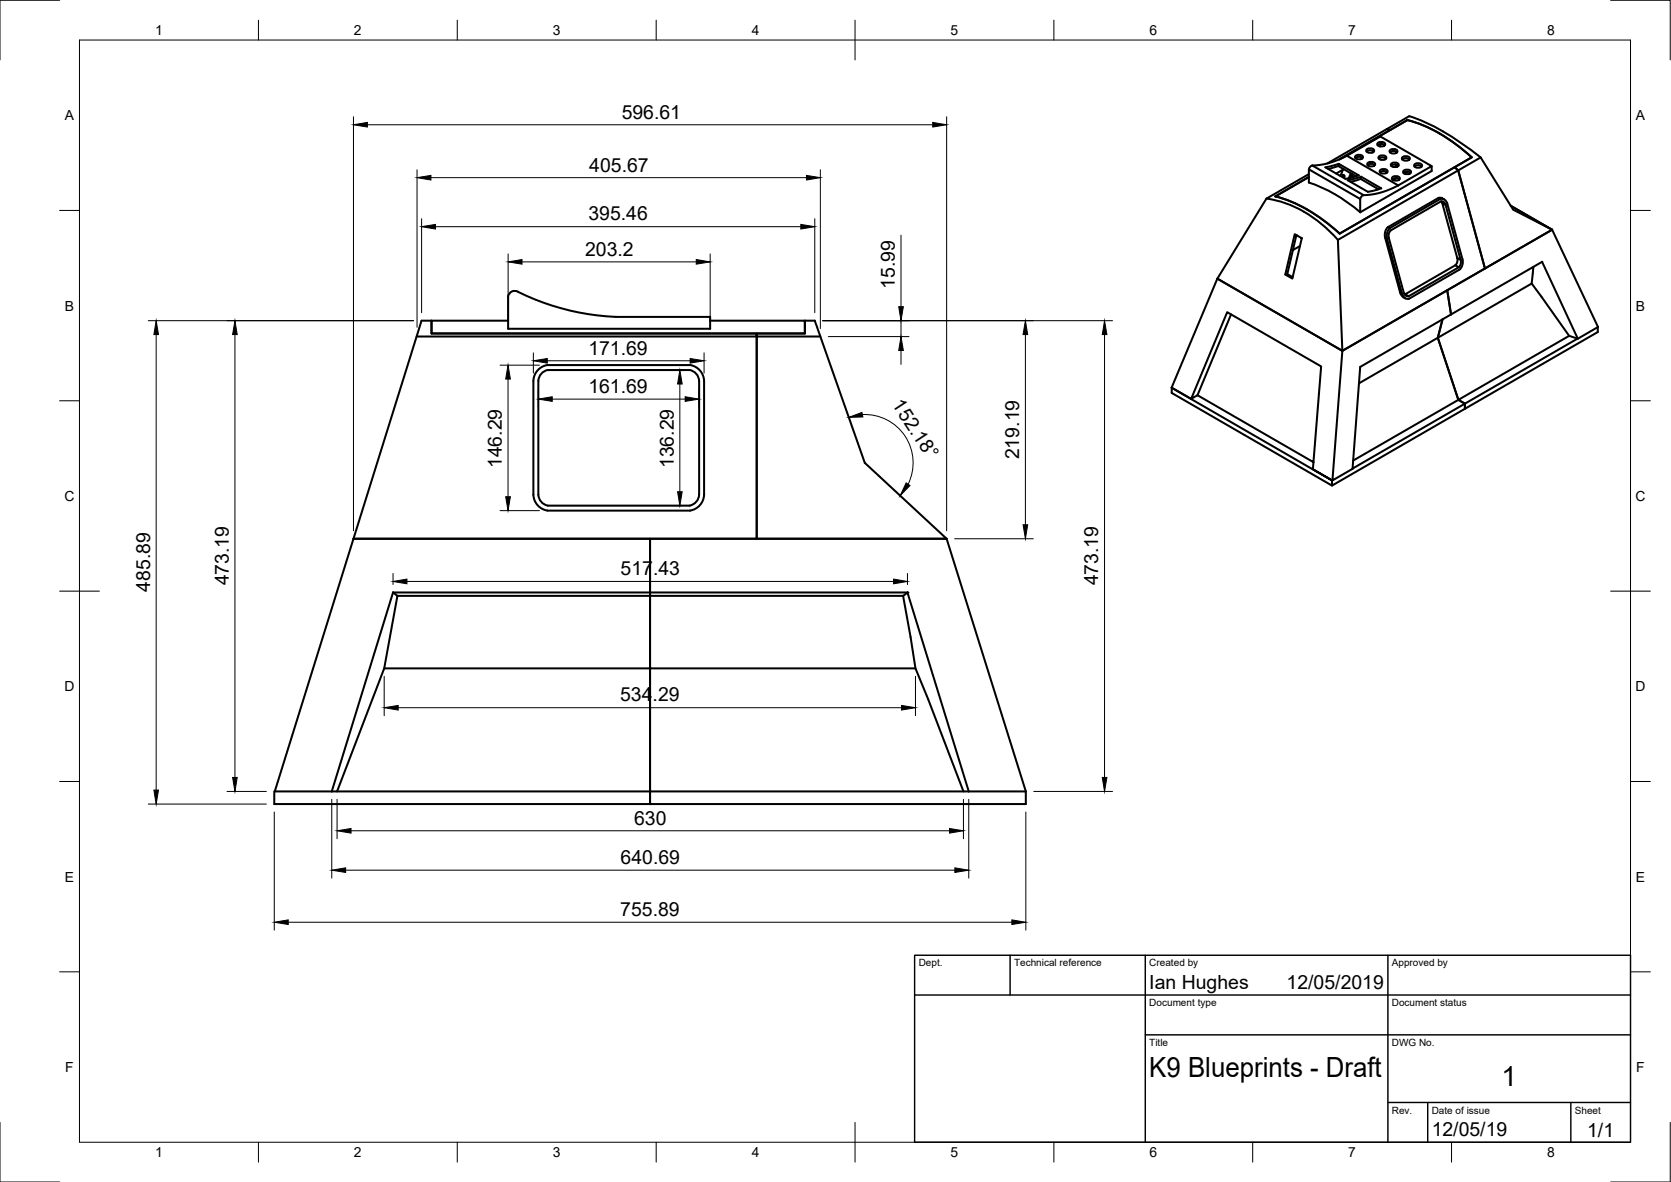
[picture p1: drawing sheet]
<svg xmlns="http://www.w3.org/2000/svg" width="420mm" height="297mm" viewBox="0 0 420 297" stroke-linecap="round" stroke-linejoin="round" font-family="sans-serif">
<!-- layer: Visible -->
<g fill="none" stroke="#000" stroke-width=".51">
<path d="M338.7 39.1a19.6 19.6 0 0 1-8.7 2.5M338.7 39.1l8.4-4.8 12.9 7.4-8.4 4.9M338.7 39.1l12.9 7.5M340.8 39.3l.9-.4a.73 .73 0 0 1 .9 .8l-.9 .4a.73 .73 0 0 1-.9-.8zM340.8 39.7a1.41 1.41 0 0 1 1.8 0M343.6 37.6l.9-.3a.73 .73 0 0 1 1 .8l-1 .3a.73 .73 0 0 1-.9-.8zM343.6 38.1a1.41 1.41 0 0 1 1.8 0M345.3 38.2l-.2 .1M346.4 36l.9-.3a.73 .73 0 0 1 .9 .8l-.9 .3a.73 .73 0 0 1-.9-.8zM346.4 36.5a1.41 1.41 0 0 1 1.8 0M346.7 39.4l.9-.4a.73 .73 0 0 1 .9 .8l-.9 .4a.73 .73 0 0 1-.9-.8zM346.7 39.9a1.41 1.41 0 0 1 1.8 0"/>
<path d="M347.1 36.2v.6M348.7 32.5l5.7-3.3a58.7 58.7 0 0 1 17.9 10.4M348.7 32.5l-14.9 8.6M348.7 32.5l.9 .2M349.5 37.8l.9-.4a.73 .73 0 0 1 .9 .8l-.9 .4a.73 .73 0 0 1-.9-.8zM349.5 38.3a1.41 1.41 0 0 1 1.8 0M352.6 39.6l.9-.4a.73 .73 0 0 1 .9 .8l-.9 .4a.73 .73 0 0 1-.9-.8zM353.9 30.2a38.7 38.7 0 0 1 16.1 9.3M370 39.5l-33.2 19.2-4-3.3-4-2.7M370 39.5l-4.2 2.5M318.4 49.9l-12.3 20.1 31.4 18.2-1.1-27.9M318.5 49.9a25.5 25.5 0 0 1 9.4 3.3"/>
<path d="M325.5 58.9l1.8 1-2.3 10.1-1.8-1zM326 59.1l-2.3 9.8-.5 .1M326.2 59.2l-.3 .1M327.9 53.2a34.7 34.7 0 0 1 8.5 7.1M329.1 44.5l-8.4 4.9a30.8 30.8 0 0 1 8.1 3.3M329.1 43.8l-10.7 6.1M330 41.6l12.9 7.5M330 41.6l-.5 .3-.4 .7M333.2 42l3.4-.8 5.1 2.9-3.4 .8zM336.5 41.7l-2.5 .7M336.6 41.2l-.1 .5 4.5 2.6M336.8 40.1l17-9.9z"/>
<path d="M337.7 42.6l-.7 1.6M337.9 42.5l-1.9 1.1M338.9 45.3l3.3-.9 5.1 2.9-3.4 .9zM339.6 43.5l-.4 1.3M339.9 43.7l-.4 1M340.2 43.9l-.3 .7M342.1 45l-2.5 .7M342.2 44.4l-.1 .6 4.5 2.6M342.9 49l-.5 .3-.4 .7M343.8 41l1-.3a.73 .73 0 0 1 .9 .8l-.9 .3a.73 .73 0 0 1-1-.8zM343.9 41.5a1.41 1.41 0 0 1 1.8 0M346.5 47.5l-.6 .3"/>
<path d="M347 42.8l.9-.3a.73 .73 0 0 1 .9 .8l-.9 .3a.73 .73 0 0 1-.9-.8zM347 43.3a1.41 1.41 0 0 1 1.8 0M348.3 59.7l.4 .3 3.8 13.9-.4-.3zM349 57.1l-.7 1.1v1.5M349 57.1l12.7-7.4 .4 .3-12.6 7.3zM349.5 57.3l-.7 1.2v1.5M349.7 57.9l-.4 .6-.1 1.2 3.8 13.9a1.06 1.06 0 0 0 1.2 .8M349.8 41.2l.9-.4a.73 .73 0 0 1 .9 .8l-.9 .4a.73 .73 0 0 1-.9-.8zM350 44.6l1-.4a.73 .73 0 0 1 .9 .8l-.9 .4a.73 .73 0 0 1-1-.8zM350.1 45.1a1.41 1.41 0 0 1 1.8 0M350.9 41.4l.7 .3a1.41 1.41 0 0 0-1.8 0M351.1 44.8l-.8 .5"/>
<path d="M351.6 46.6a19.5 19.5 0 0 1-8.7 2.5M352.6 40.1a1.41 1.41 0 0 1 1.8 0M352.9 43l.9-.4a.73 .73 0 0 1 .9 .8l-.9 .4a.73 .73 0 0 1-.9-.8zM352.9 43.4a1.41 1.41 0 0 1 1.8 0M353.9 43.1l-.8 .5M355.6 41.4l1-.4a.73 .73 0 0 1 .9 .8l-.9 .4a.73 .73 0 0 1-1-.8zM355.7 41.8a1.41 1.41 0 0 1 1.8 0M360 41.7v1.3l-18 10.3v-3.3l-12.9-7.4v3.3a38.3 38.3 0 0 1 12.9 7.4M361.7 49.7h.7l.7 .4M362.1 50a1.42 1.42 0 0 1 1.8 1.2l3.8 13.9M362.3 50.6l-12.6 7.3M362.3 50.6a1.01 1.01 0 0 1 1.2 .9"/>
<path d="M362.5 50.6l.1 .4M362.6 51l.9 .5 3.8 13.8-.9-.5zM365.8 42l.8 .8M366.6 42.8l6.8 24.7-35.9 20.7 26.4-15.3 .9 6.1M366.6 42.8l5.7-3.2 8.2 13.1 9.8 5-16.9 9.8zM366.6 42.8l-30.2 17.5M379.9 51.7l10.4 6M130.2 73.3a62.1 62.1 0 0 0 24.6 6.3h23.8v3h-50.8v-8.1M130.2 73.3a1.68 1.68 0 0 0-2.4 1.1M309.5 79l-8.4 20.3M323.7 68.9l1.3 .7M326.9 61.8l-1.8 1.1"/>
<path d="M352.1 73.6l.5 .9 .7 .5M352.5 73.8a1.5 1.5 0 0 0 1.8 1.3M353.3 73.9l12.6-7.2 .9 .5-12.6 7.3zM353.3 73.9l-.1 .1M364.8 79l-22.8 13.2-1.9 25.6-5.1 2.9 2.5-32.5-31.4-18.2-11.4 27.4M366.4 64.8l.1 .9-.6 1M367 67.7l-12.7 7.4M367.3 65.3v.8l-.5 1M367.7 65.1v1.5l-.7 1.1M385.1 71.3l-23.6 13.6 5.2 15.6-26.5 15.2M385.6 67.1l-.5 4.2 9.4 13.1 2.2 .7 5.1-2.9-11.5-24.5-26.4 15.2 .9 6.1M387.8 65.8l-23 13.2"/>
<path d="M387.8 65.8h.1M387.8 65.8l8.9 19.3M104.8 84.6l-15.9 50.8M106 80.6h2.5v3.2h81.8v.8h-85.5zM127.8 80.6h-19.3v3.2h93.9v-3.2h-23.8M134.1 95.7v28.6M134.1 95.7a4.2 4.2 0 0 1 3.5-4h35.9a4.2 4.2 0 0 1 3.5 4v28.6a4.2 4.2 0 0 1-3.5 4h-35.9a4.2 4.2 0 0 1-3.5-4M175.8 95.8a2.93 2.93 0 0 0-2.4-2.8h-35.6a2.9 2.9 0 0 0-2.4 2.8v28.5a2.94 2.94 0 0 0 2.4 2.8h35.6a2.95 2.95 0 0 0 2.4-2.8M175.8 95.8v28.5M206.3 84.6l11.1 31.7 20.6 19.1h-47.7v-51.6h12.1v-3.2h2.5l1.4 4h-16v50.8h-101.4M294.6 97.5l40.4 23.2-4.9-2.8 2.1-25.8-23.6-13.6-9.1 21.7 1.6-.9 29.2 16.8M294.6 97.5v1.2l40.3 23.3v-1.3"/>
<path d="M294.7 97.4l4.8 2.8M294.7 97.4l-.1 .1M341.7 96.3l19.8-11.4 1.2-4.7-1.2 4.7 5.2 15.6 1.6 .9v1.3l-33.4 19.3M394.5 84.4l-27.8 16.1 1.6 .9-28.2 16.4M401.7 82.2v1.2l-33.4 19.3v-1.3l28.4-16.3M88.9 135.4h74.5v66.7h-94.4v-3.2h.1M88.9 135.4l-19.8 63.5h14.3M335 120.7h.1M98.8 148.9l1.1 .8-3.3 18.3-11.8 30.9M98.8 148.9l-15.4 50h80v3.2h94.5v-3.2h-94.5v-30.9h-66.8M98.8 148.9h64.6v-13.5h74.6l19.9 63.5M99.9 149.7h63.5v18.3h66.8"/>
<path d="M228.2 148.9h-64.8v.8h63.7M228.2 148.9h.1M242.3 198.9l-8.9-23.2-3.2-7.7-3.1-18.3 1.1-.8 15.4 50"/>
<circle cx="337.8" cy="44.2" r=".23"/>
</g>
<circle cx="228.2" cy="148.9" r=".25" fill="#000"/>
<!-- layer: Border -->
<g fill="none" stroke="#000" stroke-width=".25">
<path d="M15 .1h-15v15M20 10.1h390v276.9h-390zM65 5.1v5M115 5.1v5M165 5.1v5M215 5.1v10M265 5.1v5M315 5.1v5M365 5.1v5M405 .1h15v15M15 52.9h5M410 52.9h5"/>
<path d="M15 100.7h5M410 100.7h5M15 148.6h10M405 148.6h10M15 196.4h5M410 196.4h5M15 244.2h5M410 244.2h5M0 282.1v14.9h15M65 287v5M115 287v5M165 287v5"/>
<path d="M215 282.1v9.9M265 287v5M315 287v5M365 287v5M420 282.1v14.9h-15"/>
</g>
<!-- layer: TitleBlock -->
<path d="M230 240.1h180v46.9h-180zM230 250h180M254 240.1v9.9M288 240.1v46.9M349 240.1v46.9M288 260.1h122M349 277.1h61M359 277.1v9.9M395 277.1v9.9" fill="none" stroke="#000" stroke-width=".36"/>
<!-- layer: Dimensions -->
<g fill="none" stroke="#000" stroke-width=".25">
<path d="M88.9 29.3v104.1M92.4 31.4h142.1M238 29.3v104.1M104.9 42.7v39.6M106 55v23.6M108.4 44.6h94.4M109.5 57h91.9M204.9 55v23.6M206.3 42.7v39.9M226.5 59.1v18M127.8 63.8v16.8M131.3 65.8h43.8"/>
<path d="M178.6 63.8v16.8M37.3 80.6h66.7M39.3 84.1v114.5M59.1 84.1v111.3M125.7 91.8h9.9M127.7 95.3v29.5M134.1 88.7v5.1M135.4 97.8v4.5M137.6 90.7h35.9M169 93h2.4M170.9 96.5v27.1M175.8 97.8v4.5"/>
<path d="M177 88.7v5.1M206.9 80.6h72.8M208.3 84.6h20.3M226.5 80.6v4M226.5 88.1v3.5M257.8 84.1v47.8M277.7 84.1v111.3M138.9 100.3h33.4M216.9 104.2a12.1 12.1 0 0 1 11.4 17.5M125.7 128.3h9.9M169 127.1h2.4M240 135.4h19.8"/>
<path d="M98.8 144.1v2.8M102.3 146.1h122.4M228.2 144.1v2.8M96.6 170v9.9M100.1 177.8h126.6M230.2 170v9.9M57.1 198.9h9.9M259.9 198.9h19.8M37.3 202.1h29.7M69 204.1v29.7M83.4 200.9v19.8M84.8 200.9v9.9"/>
<path d="M86.9 218.7h153.2M88.3 208.8h150.5M242.3 200.9v9.9M243.6 200.9v19.8M257.9 204.1v29.7M72.5 231.8h181.9"/>
</g>
<g fill="#000" stroke="#000" stroke-width=".25">
<path d="M88.9 31.4l3.5-.6v1.1zM234.5 30.8l3.5 .6-3.5 .5zM104.9 44.6l3.5-.5v1.1zM106 57l3.5-.6v1.2zM201.4 56.4l3.5 .6-3.5 .6zM202.8 44.1l3.5 .5-3.5 .6zM127.8 65.8l3.5-.6v1.2zM175.1 65.2l3.5 .6-3.5 .6zM226 77.1h1.1l-.6 3.5zM39.3 80.6l.6 3.5h-1.2zM59.1 80.6l.5 3.5h-1.1zM127.7 91.8l.6 3.5h-1.2z"/>
<path d="M134.1 90.7l3.5-.6v1.2zM135.4 100.3l3.5-.6v1.2zM170.9 93l.6 3.5h-1.1zM172.3 99.7l3.5 .6-3.5 .6zM173.5 90.1l3.5 .6-3.5 .6zM226.5 84.6l.6 3.5h-1.1zM257.8 80.6l.6 3.5h-1.2zM277.7 80.6l.6 3.5h-1.1zM213.4 104.9l3.3-1.3 .3 1.2zM127.1 124.8h1.2l-.6 3.5zM170.4 123.6h1.1l-.6 3.5zM227.8 121.4l1 .6-2.5 2.6z"/>
<path d="M257.2 131.9h1.2l-.6 3.5zM98.8 146.1l3.5-.6v1.2zM224.7 145.5l3.5 .6-3.5 .6zM96.6 177.8l3.5-.5v1.1zM226.7 177.3l3.5 .5-3.5 .6zM38.7 198.6h1.2l-.6 3.5zM58.5 195.4h1.1l-.5 3.5zM277.2 195.4h1.1l-.6 3.5zM83.4 218.7l3.5-.6v1.2zM84.8 208.8l3.5-.6v1.2zM238.8 208.2l3.5 .6-3.5 .6zM240.1 218.1l3.5 .6-3.5 .6z"/>
<path d="M69 231.8l3.5-.6v1.1zM254.4 231.2l3.5 .6-3.5 .5z"/>
</g>
<g font-size="7">
<text x="289" y="270.6">K9 Blueprints - Draft</text>
<text x="377.5" y="273">1</text>
</g>
<g font-size="4.9">
<text x="156.3" y="29.8">596.61</text>
<text x="148.2" y="43.1">405.67</text>
<text x="148" y="55.4">395.46</text>
<text x="147.1" y="64.2">203.2</text>
<text x="225" y="72.6" transform="rotate(-90 225 72.6)">15.99</text>
<text x="147.9" y="89.1">171.69</text>
<text x="147.9" y="98.7">161.69</text>
<text x="224.2" y="101.6" transform="rotate(57 224.2 101.6)">152.18°</text>
<text x="126.2" y="117.7" transform="rotate(-90 126.2 117.7)">146.29</text>
<text x="169.4" y="117.7" transform="rotate(-90 169.4 117.7)">136.29</text>
<text x="256.3" y="115.4" transform="rotate(-90 256.3 115.4)">219.19</text>
<text x="37.7" y="148.7" transform="rotate(-90 37.7 148.7)">485.89</text>
<text x="57.5" y="147.1" transform="rotate(-90 57.5 147.1)">473.19</text>
<text x="156" y="144.6">517.43</text>
<text x="276.2" y="147.1" transform="rotate(-90 276.2 147.1)">473.19</text>
<text x="155.9" y="176.3">534.29</text>
<text x="159.4" y="207.2">630</text>
<text x="156" y="217.1">640.69</text>
<text x="156" y="230.2">755.89</text>
<text x="289" y="248.5">Ian Hughes</text>
<text x="323.5" y="248.5">12/05/2019</text>
<text x="360" y="285.5">12/05/19</text>
<text x="399.1" y="285.7">1/1</text>
</g>
<g font-size="3.5">
<text x="39" y="8.8">1</text>
<text x="89" y="8.8">2</text>
<text x="139" y="8.8">3</text>
<text x="189" y="8.8">4</text>
<text x="239" y="8.8">5</text>
<text x="289" y="8.8">6</text>
<text x="339" y="8.8">7</text>
<text x="389" y="8.8">8</text>
<text x="16.3" y="30.2">A</text>
<text x="411.3" y="30.2">A</text>
<text x="16.3" y="78">B</text>
<text x="411.3" y="78">B</text>
<text x="16.2" y="125.9">C</text>
<text x="411.2" y="125.9">C</text>
<text x="16.2" y="173.7">D</text>
<text x="411.2" y="173.7">D</text>
<text x="16.3" y="221.6">E</text>
<text x="411.3" y="221.6">E</text>
<text x="16.4" y="269.4">F</text>
<text x="411.4" y="269.4">F</text>
<text x="39" y="290.8">1</text>
<text x="89" y="290.8">2</text>
<text x="139" y="290.8">3</text>
<text x="189" y="290.8">4</text>
<text x="239" y="290.8">5</text>
<text x="289" y="290.8">6</text>
<text x="339" y="290.8">7</text>
<text x="389" y="290.8">8</text>
</g>
<g font-size="2.5">
<text x="231" y="242.9">Dept.</text>
<text x="255" y="242.9">Technical reference</text>
<text x="289" y="242.9">Created by</text>
<text x="350" y="242.9">Approved by</text>
<text x="289" y="252.8">Document type</text>
<text x="350" y="252.8">Document status</text>
<text x="289" y="262.9">Title</text>
<text x="350" y="262.9">DWG No.</text>
<text x="350" y="279.9">Rev.</text>
<text x="360" y="279.9">Date of issue</text>
<text x="396" y="279.9">Sheet</text>
</g>
</svg>
